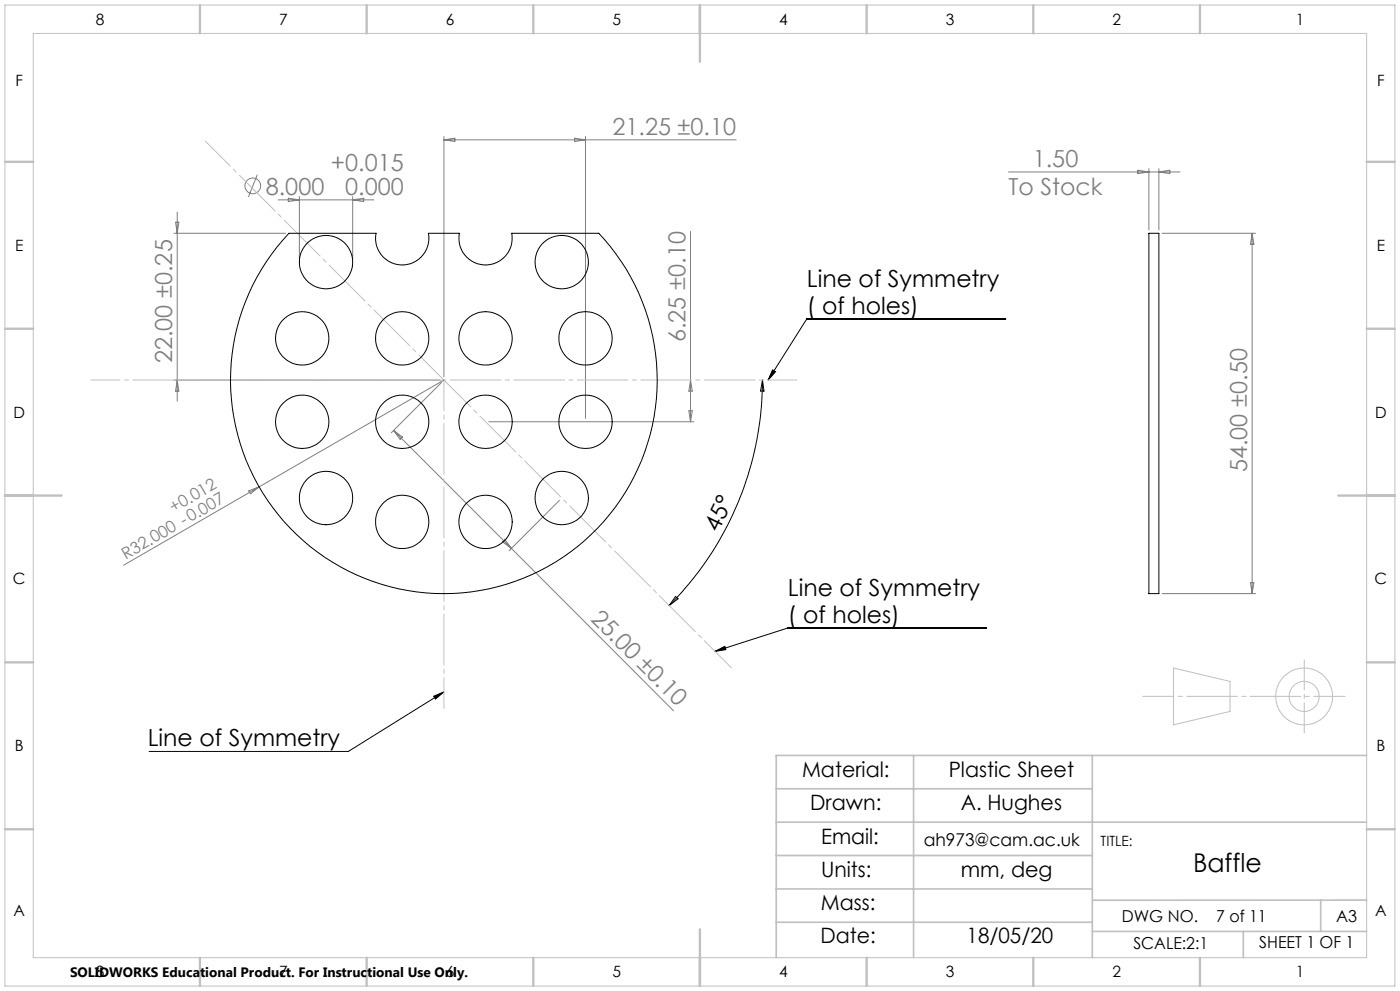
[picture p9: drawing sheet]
<svg xmlns="http://www.w3.org/2000/svg" width="420mm" height="297mm" viewBox="0 0 420 297" stroke-linecap="round" stroke-linejoin="round" font-family="sans-serif">
<g fill="none" stroke="#808080" stroke-width=".3">
<path d="M77.2 52.3l-2.7 6.8M83.5 59.9h28.6M86.5 59.4l3.3 .5-3.3 .5zM89.8 58.9v18.6M105.8 58.9v18.6M105.8 59.9l3.3-.5v1zM133.2 40.9v72M133.2 41.9h87.6M133.2 41.9l3.3-.5v1zM172.4 41.4l3.2 .5-3.2 .5zM175.6 40.9v84.5M302.5 51.5h51.5"/>
<path d="M341.3 51l3.4 .5-3.4 .5zM344.7 50.5v18.4M347.7 50.5v18.4M347.7 51.5l3.2-.5v1zM52.2 69.9h33.5M52.7 66.6h1l-.5 3.3zM53.2 63.6v56.7M207.2 69.4v57M348.7 69.9h28M375.6 69.9v108M375.6 69.9l.6 3.3h-1.1zM52.2 113.9h80"/>
<path d="M53.2 113.9l.5 3.3h-1zM132.5 114.6l-15.1 15.1M133.2 113.9l-55.4 32M207.2 113.9l.5 3.3h-1zM118.1 129l35.3 35.4M118.1 129l2.7 2-.7 .7zM146.6 126.4h61.6M206.7 123.1h1l-.5 3.3zM74.6 147.1l3.2-1.2-2.7 2.1zM77.8 145.9l-40.7 23.5M167.8 150l-15.1 15.1M151.4 161.7l2 2.7-2.7-2z"/>
<path d="M153.4 164.4l48.7 48.6M348.7 177.9h28M375.1 174.6h1.1l-.6 3.3z"/>
<circle cx="75.8" cy="55.7" r="2.35"/>
</g>
<g fill="none" stroke="#000" stroke-width=".3">
<path d="M86.7 69.9h26.1a8 8 0 0 0 7.9 9.5 8 8 0 0 0 7.8-9.5h9.3a8 8 0 0 0 7.9 9.5 8 8 0 0 0 7.8-9.5h26.1a64 64 0 0 1-1.6 89.7 64 64 0 0 1-89.7 0 64 64 0 0 1-1.6-89.7zM344.7 69.9h3v108h-3zM301.7 95.6h-59.7l-11.6 18.3M228.7 113.9a95.4 95.4 0 0 1-28 67.6M228.7 113.9l.5 3.3h-1zM231.8 110.8l.9 .6-2.3 2.5zM202.7 178.7l.7 .8-2.7 2zM214.5 195.2l3-1.5 .3 1zM295.9 188.2h-59.6l-21.8 7M130.1 208.7l3.1-1.3-2.6 2.1zM133.2 207.4l-28.7 17.8h-59.8"/>
<circle cx="97.8" cy="78.6" r="8"/>
<circle cx="168.5" cy="78.5" r="8"/>
<circle cx="90.7" cy="101.4" r="8"/>
<circle cx="120.7" cy="101.4" r="8"/>
<circle cx="145.7" cy="101.4" r="8"/>
<circle cx="175.7" cy="101.4" r="8"/>
<circle cx="90.7" cy="126.4" r="8"/>
<circle cx="120.7" cy="126.4" r="8"/>
<circle cx="145.7" cy="126.4" r="8"/>
<circle cx="175.7" cy="126.4" r="8"/>
<circle cx="97.8" cy="149.3" r="8"/>
<circle cx="120.7" cy="156.4" r="8"/>
<circle cx="145.7" cy="156.4" r="8"/>
<circle cx="168.5" cy="149.3" r="8"/>
</g>
<g fill="none" stroke="#c0c0c0" stroke-width=".3">
<path d="M1.5 1.5h417v294h-417zM10 10h400v277h-400zM352 200.2l17 4v9l-17 4z"/>
<circle cx="391.2" cy="208.7" r="4.5"/>
<circle cx="391.2" cy="208.7" r="8.5"/>
</g>
<path d="M403.5 208.7h-60.7" fill="none" stroke="#c0c0c0" stroke-width=".3" stroke-dasharray="15.2 1.3 1.3 1.3" stroke-dashoffset="5.8"/>
<path d="M391.3 197.8v21.8" fill="none" stroke="#c0c0c0" stroke-width=".3" stroke-dasharray="15.2 1.3 1.3 1.3" stroke-dashoffset="6.2"/>
<path d="M27.3 113.9h211.8" fill="none" stroke="#c0c0c0" stroke-width=".3" stroke-dasharray="15.2 1.3 1.3 1.3" stroke-dashoffset="6.5"/>
<path d="M133.2 113.9v98.4" fill="none" stroke="#c0c0c0" stroke-width=".3" stroke-dasharray="15.2 1.3 1.3 1.3" stroke-dashoffset="6"/>
<path d="M133.2 113.9l86.2 86.2" fill="none" stroke="#c0c0c0" stroke-width=".3" stroke-dasharray="15.2 1.3 1.3 1.3" stroke-dashoffset="3.8"/>
<path d="M133.2 113.9l-71.6-71.6" fill="none" stroke="#c0c0c0" stroke-width=".3" stroke-dasharray="15.2 1.3 1.3 1.3" stroke-dashoffset="4.6"/>
<path d="M232.9 236.4h94.8M274.1 226.4v60.6M327.7 226.4v60.6M410 226.4h-177.1v60.6M232.9 246.4h177.1M232.9 256.4h94.8M232.9 266.4h94.8M232.9 276.4h94.8M327.7 279.1h82.3M373 279.1v7.9M396.2 269.8v9.3M410 269.8h-82" fill="none" stroke="#c0c0c0" stroke-width=".5"/>
<g fill="none" stroke="#c0c0c0" stroke-width=".7">
<path d="M60 1.5v8.5M110 1.5v8.5M160 1.5v8.5M210 1.5v17M260 1.5v8.5M310 1.5v8.5M360 1.5v8.5M1.5 48.5h8.5M410 48.5h8.5M1.5 98.5h8.5M410 98.5h8.5M1.5 148.5h17"/>
<path d="M401.5 148.5h17M1.5 198.5h8.5M410 198.5h8.5M1.5 248.5h8.5M410 248.5h8.5M210 278.5v17M60 287v8.5M110 287v8.5M160 287v8.5M260 287v8.5M310 287v8.5M360 287v8.5"/>
</g>
<path d="M231.8 110.8l.9 .6-2.3 2.5zM130.1 208.7l3.1-1.3-2.6 2.1zM214.5 195.2l3-1.5 .3 1z" fill="#000"/>
<text font-size="7.8" x="357.9" y="261.4">Baffle</text>
<g font-size="7.1" fill="#808080">
<text x="183.8" y="40.4">21.25 ±0.10</text>
<text x="99.3" y="51.3">+0.015</text>
<text x="309.8" y="50">1.50</text>
<text x="79.7" y="58.4">8.000</text>
<text x="103.5" y="58.4">0.000</text>
<text x="302.6" y="58.4">To Stock</text>
<text x="205.6" y="102.5" transform="rotate(-90 205.6 102.5)">6.25 ±0.10</text>
<text x="51.6" y="108.9" transform="rotate(-90 51.6 108.9)">22.00 ±0.25</text>
<text x="374.1" y="141.5" transform="rotate(-90 374.1 141.5)">54.00 ±0.50</text>
<text x="177" y="185.7" transform="rotate(45 177 185.7)">25.00 ±0.10</text>
</g>
<g font-size="7.1">
<text x="242.1" y="86">Line of Symmetry</text>
<text x="242.1" y="94">( of holes)</text>
<text x="215.5" y="159.7" transform="rotate(-64 215.5 159.7)">45°</text>
<text x="236.4" y="178.6">Line of Symmetry</text>
<text x="236.4" y="186.7">( of holes)</text>
<text x="44.3" y="223.6">Line of Symmetry</text>
</g>
<g font-size="6.3">
<text x="240.6" y="232.7">Material:</text>
<text x="284.6" y="232.7">Plastic Sheet</text>
<text x="243" y="242.7">Drawn:</text>
<text x="288.2" y="242.7">A. Hughes</text>
<text x="246.3" y="252.9">Email:</text>
<text x="246.3" y="262.7">Units:</text>
<text x="288.2" y="262.7">mm, deg</text>
<text x="246.3" y="272.7">Mass:</text>
<text x="246.2" y="282.6">Date:</text>
<text x="290" y="282.6">18/05/20</text>
</g>
<text font-size="5.3" x="277.1" y="253.4">ah973@cam.ac.uk</text>
<g font-size="4.9" fill="#808080">
<text x="52.1" y="153.8" transform="rotate(-30 52.1 153.8)">+0.012</text>
<text x="37.7" y="167.8" transform="rotate(-30 37.7 167.8)">R32.000 -0.007</text>
</g>
<g font-size="4.9">
<text x="336.5" y="276.3">DWG NO.</text>
<text x="364.9" y="276.3">7 of 11</text>
<text x="400.9" y="276.3">A3</text>
<text x="340" y="284.4">SCALE:2:1</text>
<text x="377.8" y="284.2">SHEET 1 OF 1</text>
</g>
<g font-size="4.7">
<text x="28.7" y="7.4">8</text>
<text x="83.7" y="7.4">7</text>
<text x="133.7" y="7.4">6</text>
<text x="183.7" y="7.4">5</text>
<text x="233.7" y="7.4">4</text>
<text x="283.7" y="7.4">3</text>
<text x="333.7" y="7.4">2</text>
<text x="388.7" y="7.4">1</text>
<text x="4.6" y="25.9">F</text>
<text x="413.1" y="25.9">F</text>
<text x="4.5" y="75.2">E</text>
<text x="413" y="75.2">E</text>
<text x="4" y="125.2">D</text>
<text x="412.5" y="125.2">D</text>
<text x="3.9" y="175.2">C</text>
<text x="412.4" y="175.2">C</text>
<text x="4.4" y="225.2">B</text>
<text x="412.9" y="225.2">B</text>
<text x="4" y="274.4">A</text>
<text x="412.5" y="274.4">A</text>
<text x="28.7" y="292.9">8</text>
<text x="83.7" y="292.9">7</text>
<text x="133.7" y="292.9">6</text>
<text x="183.7" y="292.9">5</text>
<text x="233.7" y="292.9">4</text>
<text x="283.7" y="292.9">3</text>
<text x="333.7" y="292.9">2</text>
<text x="388.7" y="292.9">1</text>
</g>
<text font-size="4.2" x="330.2" y="253.4">TITLE:</text>
<text font-size="4.1" x="21" y="292.8">SOLIDWORKS Educational Product. For Instructional Use Only.</text>
</svg>
